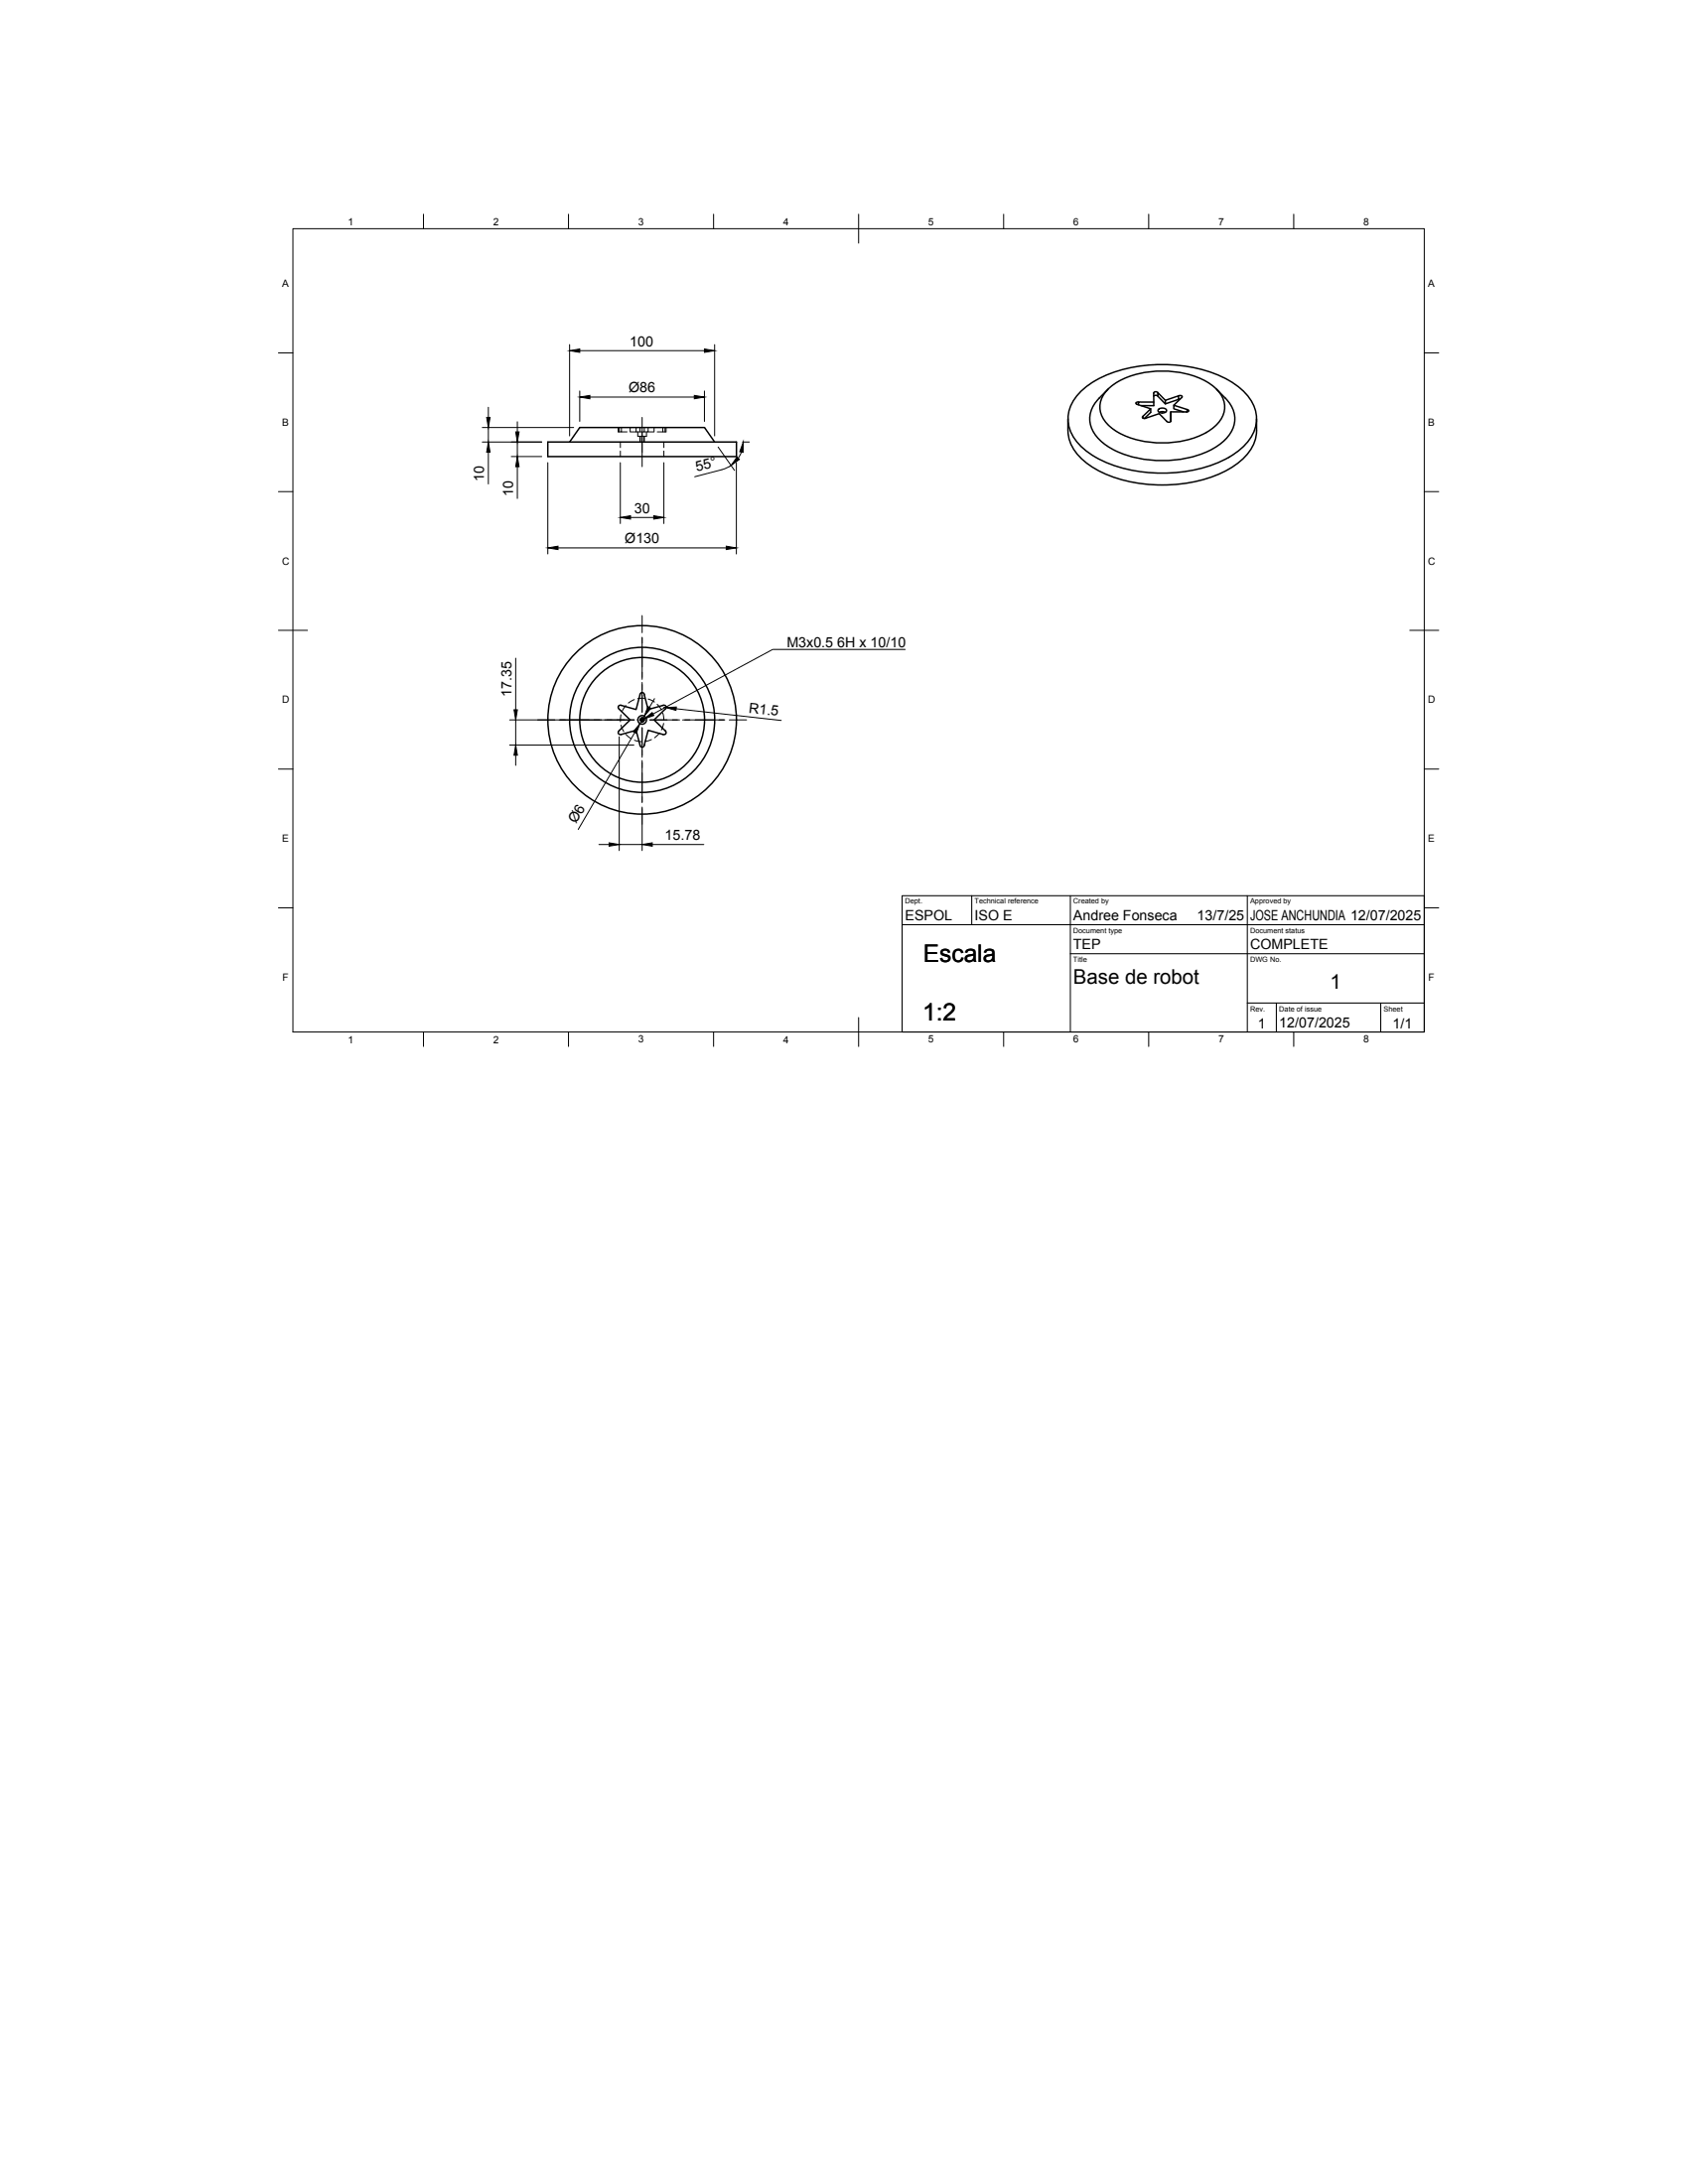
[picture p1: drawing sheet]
<svg xmlns="http://www.w3.org/2000/svg" width="216mm" height="279mm" viewBox="0 0 216 279" stroke-linecap="round" stroke-linejoin="round" font-family="sans-serif">
<g fill="none" stroke="#000" stroke-width=".13">
<path d="M37.5 29.3h144.7v102.7h-144.7zM54.2 27.4v1.9M72.7 27.4v1.9M91.3 27.4v1.9M109.8 27.4v3.7M128.4 27.4v1.9M146.9 27.4v1.9M165.5 27.4v1.9M35.6 45.1h1.9M61.7 56.5h7.6M61.7 54.7h11.7M62.5 52.1v1.3"/>
<path d="M62.5 54.7v1.8M62.5 57.9v4M65.4 58.4h3.9M66.2 54v1.3M66.2 56.5v1.9M66.2 59.7v4.1M70.1 59.2v11.7M72.9 44.1v11.7M74.2 50v3.9M74.2 44.9h15.9M75.4 50.8h13.4M79.1 54.7v.6h.4v-.6"/>
<path d="M79.2 54.7v.6M79.3 59.2v7.8M79.3 56.5v.8M79.3 57.7v.7M79.5 55.3h.7M80.6 54.7v.6M81.4 54.7v.6h-.8M81.6 55.3v.5h1.1v-.5M81.8 55.8v.7M81.9 54.7v.6h-.5M81.9 55.8v.7M82.1 53.4v6.3"/>
<path d="M82.4 55.8v.7M82.4 54.7v.6h-.5M82.9 54.7v.6h-.5M82.9 55.3h.7M83.7 54.7v.6M84.8 54.7v.6h-.7M84.9 56.5v.8M84.9 57.7v.7M84.9 59.2v7.8M85.1 54.7v.6M85.2 54.7v.6h-.4M90.1 50v3.9"/>
<path d="M91.4 44.1v11.7M91.9 57.2l2 3M93.5 59.5l-1.2 .6M94.2 59.2v11.7M94.8 57.8l-.4 .8M95 56.5h.8M182.2 45.1h1.8M35.6 62.9h1.9M71.4 70.1h21.5M80.6 66.2h3M82.1 78.7v2.2M92.3 60.1l-3.4 .9"/>
<path d="M182.2 62.9h1.8M35.6 80.6h3.7M35.6 98.4h1.9M65.2 92.1h15.9M65.2 95.3h15.9M66 84.2v6.6M66 92.1v3.2M66 96.6v1.3M79.2 94.3v14.5M79.4 91.4v.9M79.4 92.8l.4 .8M80 90.3l-.4 .7"/>
<path d="M80 93.9l.7 .6M81.1 89.5l-.7 .4M81.1 94.7l.9 .2M81.2 93.7l-7.2 12.4M81.8 92.1h.7M81.9 92.1a.29 .29 0 0 1 .2-.3 .29 .29 0 0 1 .3 .2 .29 .29 0 0 1-.2 .4M82.1 81.5v5.4M82.1 87.3v3.8M82.1 91.8v.6M82.1 93.1v3.8M82.1 97.3v5.4M82.4 91.6l-.6 1"/>
<path d="M82.5 89.3l-.9 .1M82.9 89.4l.8 .4M83.1 92.1h3.8M83.3 94.6l-.8 .3M83.7 89.4l-.6 1.1M84.1 90.1l.5 .7M84.4 93.8l-.7 .6M84.8 91.2l.1 .9M84.9 92.5l-.3 .9M84.9 90.5h.3M86.5 90.7l13.4 1.5M87.3 92.1h5.4"/>
<path d="M93.3 92.1h2.2M115.8 83.1h-17l-15.3 8.2M180.3 80.6h3.7M182.2 98.4h1.8M35.6 116.1h1.9M76.6 108h1.3M79.2 108h2.9M82.1 103.3v5.5M83.4 108h6.6M115.4 118.3h66.8M124.3 114.6v3.7M136.9 114.6v17.4"/>
<path d="M159.5 114.6v17.4M182.2 116.1h1.8M54.2 132v1.9M72.7 132v1.9M91.3 132v1.9M109.8 130.2v3.7M115.4 132v-17.4h66.8v17.4M128.4 132v1.9M136.9 122h45.3M146.9 132v1.9M159.5 128.3h22.7M163.2 128.3v3.7"/>
<path d="M165.5 132v1.9M176.6 128.3v3.7"/>
</g>
<g fill="none" stroke="#000" stroke-width=".19">
<path d="M70.1 56.5h24.1v1.9h-24.1zM72.9 56.5l1.3-1.8h15.9l1.3 1.8M136.6 53.6a5.6 5.6 0 0 0 1.4 4.8 12.8 12.8 0 0 0 7.7 3.4 18.4 18.4 0 0 0 12-2.1 5.9 5.9 0 0 0 3-6.1M138.2 50.2a13.7 13.7 0 0 1 8.3-3.5 18.4 18.4 0 0 1 10.7 2 6.8 6.8 0 0 1 3.4 4 5 5 0 0 1-2.3 5.1 17.1 17.1 0 0 1-11.8 2.6 14.4 14.4 0 0 1-8.3-3.4 4.5 4.5 0 0 1 0-6.8zM141.5 50a9.2 9.2 0 0 1 6.6-2.5 11.2 11.2 0 0 1 7 1.9 3.2 3.2 0 0 1 0 5.3 11.7 11.7 0 0 1-9.2 1.7 7.2 7.2 0 0 1-4.8-2.9 2.88 2.88 0 0 1 .4-3.5zM141.7 49.8l-1.1 1.1a3.6 3.6 0 0 0 .4 5.7 12.9 12.9 0 0 0 9.4 2.2 11.3 11.3 0 0 0 6-2.2 3.6 3.6 0 0 0 .3-5.7l-1.1-1.1M145.6 51.4l-.3 .1v.2l1.9 .6v.5l-.8 .7M146.2 53.3l-.1 .1 .3 .1 1.9-.6 1.1 1.1 .3-.1 .1-.1M147.2 52.3l-1 1v.2M147.6 50.3v1.6h-1.7M147.6 50.7a.37 .37 0 0 1 .5 0M147.6 51.4h-2v.4"/>
<path d="M148.1 50.2l-.3-.1-.2 .1v.1M148.3 52.3a.75 .75 0 0 1 .9 .1v.2a.72 .72 0 0 1-1.1 0v-.2zM148.3 52.8l.2-.1 .6 .1M148.6 52.8h.1M149 51.2l1.7-.6v.5l-1.7 .6zM149 51.2l-.9-1v.5l.9 1M149.7 52.7l.1 1.2zM150.7 50.6h.2l.3 .2-1.1 1M150.9 51l-.2 .1M151.4 52.7l-1.3-.4v-.5l1.7 .6v.3M151.8 52.4l.2 .1v.1l-.1 .1h-2.2M82.4 88.9l.5 1.9 1.9-.6a.28 .28 0 0 1 .4 .1 .28 .28 0 0 1-.1 .4l-1.4 1.4 1.4 1.4a.28 .28 0 0 1 .1 .3 .28 .28 0 0 1-.4 .2l-1.9-.6-.5 1.9"/>
<path d="M82.4 88.9a.28 .28 0 0 0-.3-.3 .28 .28 0 0 0-.2 .3l-.5 1.9-1.9-.6a.28 .28 0 0 0-.4 .1 .28 .28 0 0 0 .1 .4l1.4 1.4-1.4 1.4a.28 .28 0 0 0-.1 .3 .28 .28 0 0 0 .4 .1l1.9-.5 .5 1.9a.28 .28 0 0 0 .2 .3 .28 .28 0 0 0 .3-.3"/>
<circle cx="82.1" cy="92.1" r="12.1"/>
<circle cx="82.1" cy="92.1" r="8"/>
<circle cx="82.1" cy="92.1" r=".23"/>
<circle cx="82.1" cy="92.1" r=".55"/>
<circle cx="82.1" cy="92.1" r="9.3"/>
</g>
<g fill="#000" stroke="#000" stroke-width=".13">
<path d="M62.2 53.4h.5l-.2 1.3zM62.5 56.5l.2 1.4h-.5zM66 55.3h.4l-.2 1.2zM66.2 58.4l.2 1.3h-.4zM72.9 44.9l1.3-.3v.5zM74.2 50.8l1.2-.2v.4zM88.8 50.6l1.3 .2-1.3 .2zM90.1 44.6l1.3 .3-1.3 .2zM94.3 58.5l.3 .3-1.1 .7zM95.1 56.5l-.1 1.4-.4-.1zM70.1 70.1l1.3-.2v.4zM79.3 66.2l1.3-.2v.4z"/>
<path d="M83.6 66l1.3 .2-1.3 .2zM92.9 69.9l1.3 .2-1.3 .2zM66 95.3l.2 1.3h-.5zM65.7 90.8h.5l-.2 1.3zM81.8 92.6l-.4 1.2-.4-.2zM82.9 90.4l.4 .2-.9 1zM82.4 92l1-.8 .2 .3zM85.2 90.5l1.3-.1v.5zM77.9 107.8l1.3 .2-1.3 .3zM82.1 108l1.3-.2v.5z"/>
</g>
<g font-size="3.1">
<text x="118.1" y="123.1">Escala</text>
<text x="118" y="130.5">1:2</text>
</g>
<g font-size="2.6">
<text x="137.3" y="125.9">Base de robot</text>
<text x="170.1" y="126.6">1</text>
</g>
<g font-size="1.8">
<text x="80.6" y="44.3">100</text>
<text x="80.4" y="50.2">Ø86</text>
<text x="61.9" y="61.6" transform="rotate(-90 61.9 61.6)">10</text>
<text x="65.6" y="63.4" transform="rotate(-90 65.6 63.4)">10</text>
<text x="81.1" y="65.7">30</text>
<text x="89.1" y="60.4" transform="rotate(-15 89.1 60.4)">55°</text>
<text x="79.9" y="69.5">Ø130</text>
<text x="100.6" y="82.8">M3x0.5</text>
<text x="107.1" y="82.8">6H x 10/10</text>
<text x="65.4" y="89.2" transform="rotate(-90 65.4 89.2)">17.35</text>
<text x="95.7" y="91.2" transform="rotate(6 95.7 91.2)">R1.5</text>
<text x="73.7" y="105.4" transform="rotate(-60 73.7 105.4)">Ø6</text>
<text x="85" y="107.5">15.78</text>
<text x="115.8" y="117.7">ESPOL</text>
<text x="124.7" y="117.7">ISO E</text>
<text x="137.3" y="117.7">Andree Fonseca</text>
<text x="153.1" y="117.7">13/7/25</text>
<text x="159.9" y="117.7">JOSE ANCHUNDIA 12/07/2025</text>
<text x="137.3" y="121.5">TEP</text>
<text x="159.9" y="121.5">COMPLETE</text>
<text x="160.9" y="131.5">1</text>
<text x="163.6" y="131.5">12/07/2025</text>
<text x="178.1" y="131.5">1/1</text>
</g>
<g font-size="1.3">
<text x="44.5" y="28.8">1</text>
<text x="63.1" y="28.8">2</text>
<text x="81.6" y="28.8">3</text>
<text x="100.2" y="28.8">4</text>
<text x="118.7" y="28.8">5</text>
<text x="137.3" y="28.8">6</text>
<text x="155.8" y="28.8">7</text>
<text x="174.4" y="28.8">8</text>
<text x="36.1" y="36.7">A</text>
<text x="182.7" y="36.7">A</text>
<text x="36.1" y="54.5">B</text>
<text x="182.7" y="54.5">B</text>
<text x="36.1" y="72.2">C</text>
<text x="182.6" y="72.2">C</text>
<text x="36.1" y="90">D</text>
<text x="182.6" y="90">D</text>
<text x="36.1" y="107.7">E</text>
<text x="182.7" y="107.7">E</text>
<text x="36.1" y="125.5">F</text>
<text x="182.7" y="125.5">F</text>
<text x="44.5" y="133.4">1</text>
<text x="63.1" y="133.4">2</text>
<text x="81.6" y="133.4">3</text>
<text x="100.2" y="133.4">4</text>
<text x="118.7" y="133.4">5</text>
<text x="137.3" y="133.4">6</text>
<text x="155.8" y="133.4">7</text>
<text x="174.4" y="133.4">8</text>
</g>
<g font-size=".9">
<text x="115.8" y="115.6">Dept.</text>
<text x="124.7" y="115.6">Technical reference</text>
<text x="137.3" y="115.6">Created by</text>
<text x="137.3" y="119.3">Document type</text>
<text x="159.9" y="115.6">Approved by</text>
<text x="159.9" y="119.3">Document status</text>
<text x="137.3" y="123">Title</text>
<text x="159.9" y="123">DWG No.</text>
<text x="159.9" y="129.4">Rev.</text>
<text x="163.6" y="129.4">Date of issue</text>
<text x="177" y="129.4">Sheet</text>
</g>
</svg>
